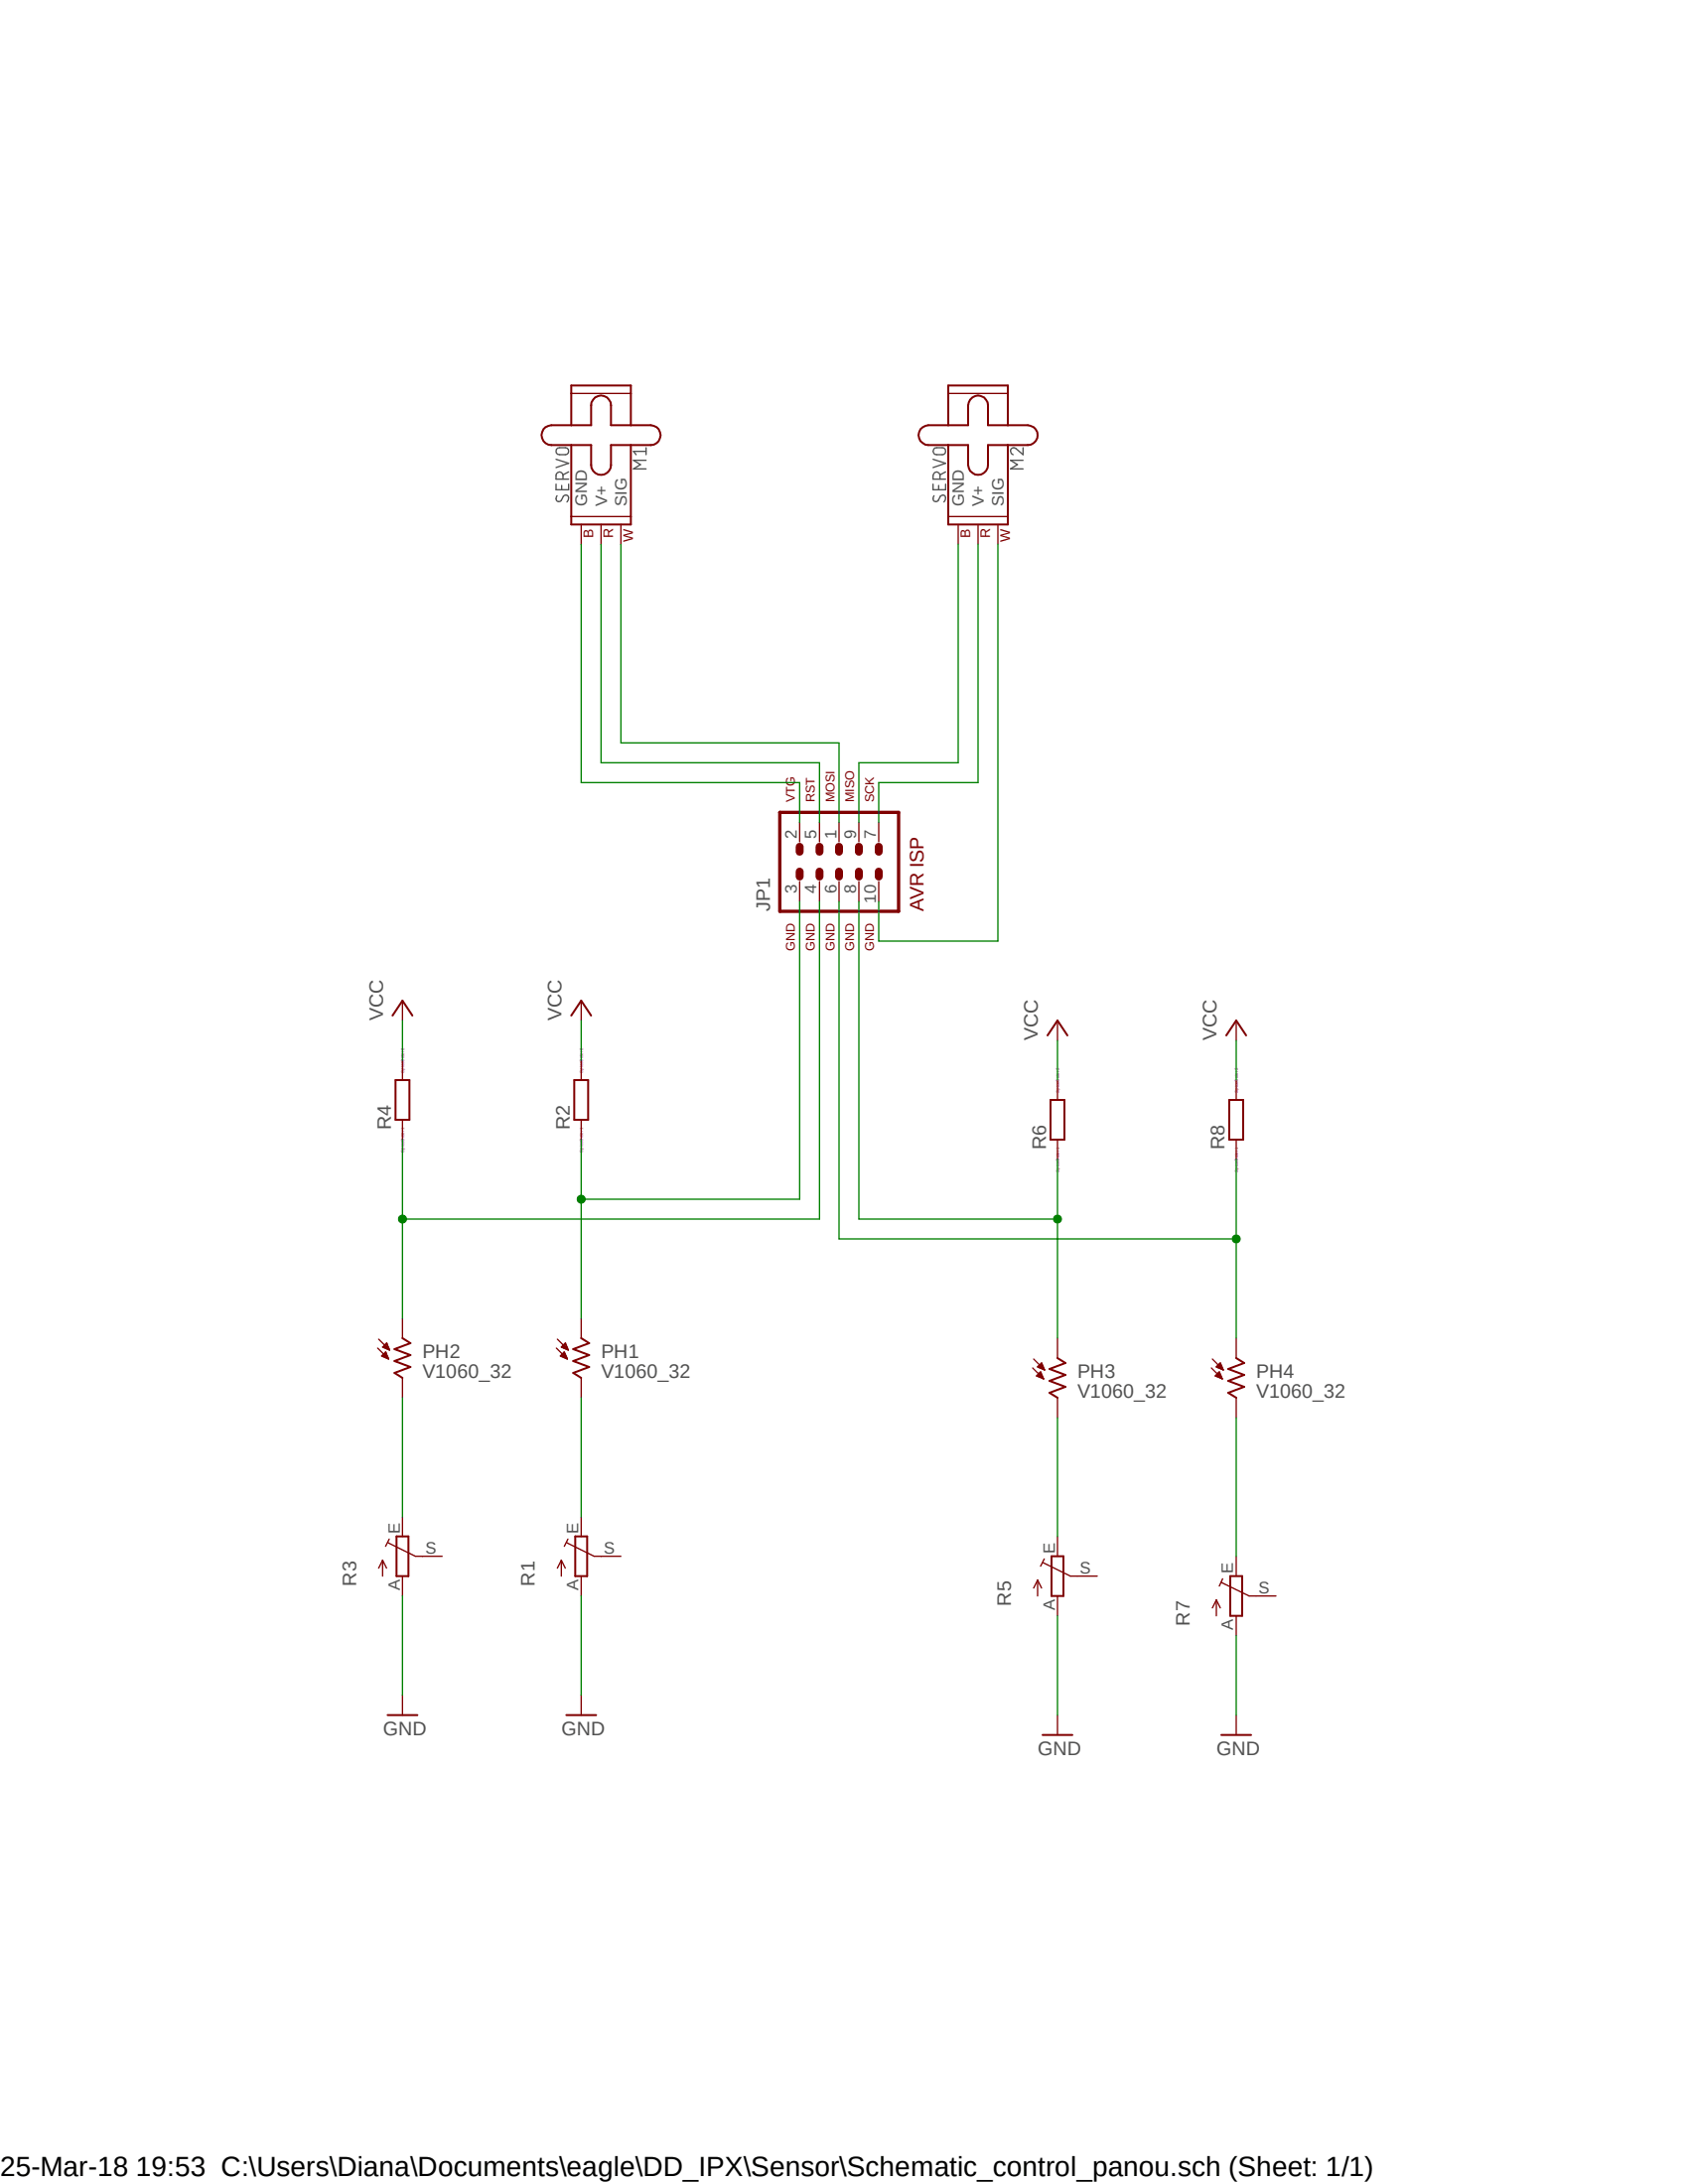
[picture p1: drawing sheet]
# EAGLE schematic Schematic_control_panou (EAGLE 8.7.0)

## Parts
JP1  AVR-ISP-10  [AVR-ISP-10]
M1  SERVO  [1X03]
M2  SERVO  [1X03]
PH1  V1060_32  [TO-5_V10]
PH2  V1060_32  [TO-5_V10]
PH3  V1060_32  [TO-5_V10]
PH4  V1060_32  [TO-5_V10]
R1  TRIM_EU-S64W  [S64W]
R2  R0207/10  [0207/10]
R3  TRIM_EU-S64W  [S64W]
R4  R0207/10  [0207/10]
R5  TRIM_EU-S64W  [S64W]
R6  R0207/10  [0207/10]
R7  TRIM_EU-S64W  [S64W]
R8  R0207/10  [0207/10]

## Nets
GND: JP1.7 JP1.9 M1.3(GND) M2.3(GND) R1.A R3.A R5.A R7.A
N$1: JP1.3 PH1.1 R2.1
N$2: PH1.2 R1.E
N$3: JP1.4 PH2.1 R4.1
N$4: PH2.2 R3.E
N$5: JP1.8 PH3.1 R6.1
N$6: PH3.2 R5.E
N$7: JP1.6 PH4.1 R8.1
N$8: PH4.2 R7.E
N$9: JP1.10 M2.1(SIG)
N$14: JP1.1 M1.1(SIG)
VCC: JP1.2 JP1.5 M1.2(V+) M2.2(V+) R2.2 R4.2 R6.2 R8.2
Unconnected: R1.S R3.S R5.S R7.S

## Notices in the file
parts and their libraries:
SparkFun-Electromechanical: Licensing: Creative Commons ShareAlike 4.0 International - https://creativecommons.org/licenses/by-sa/4.0
